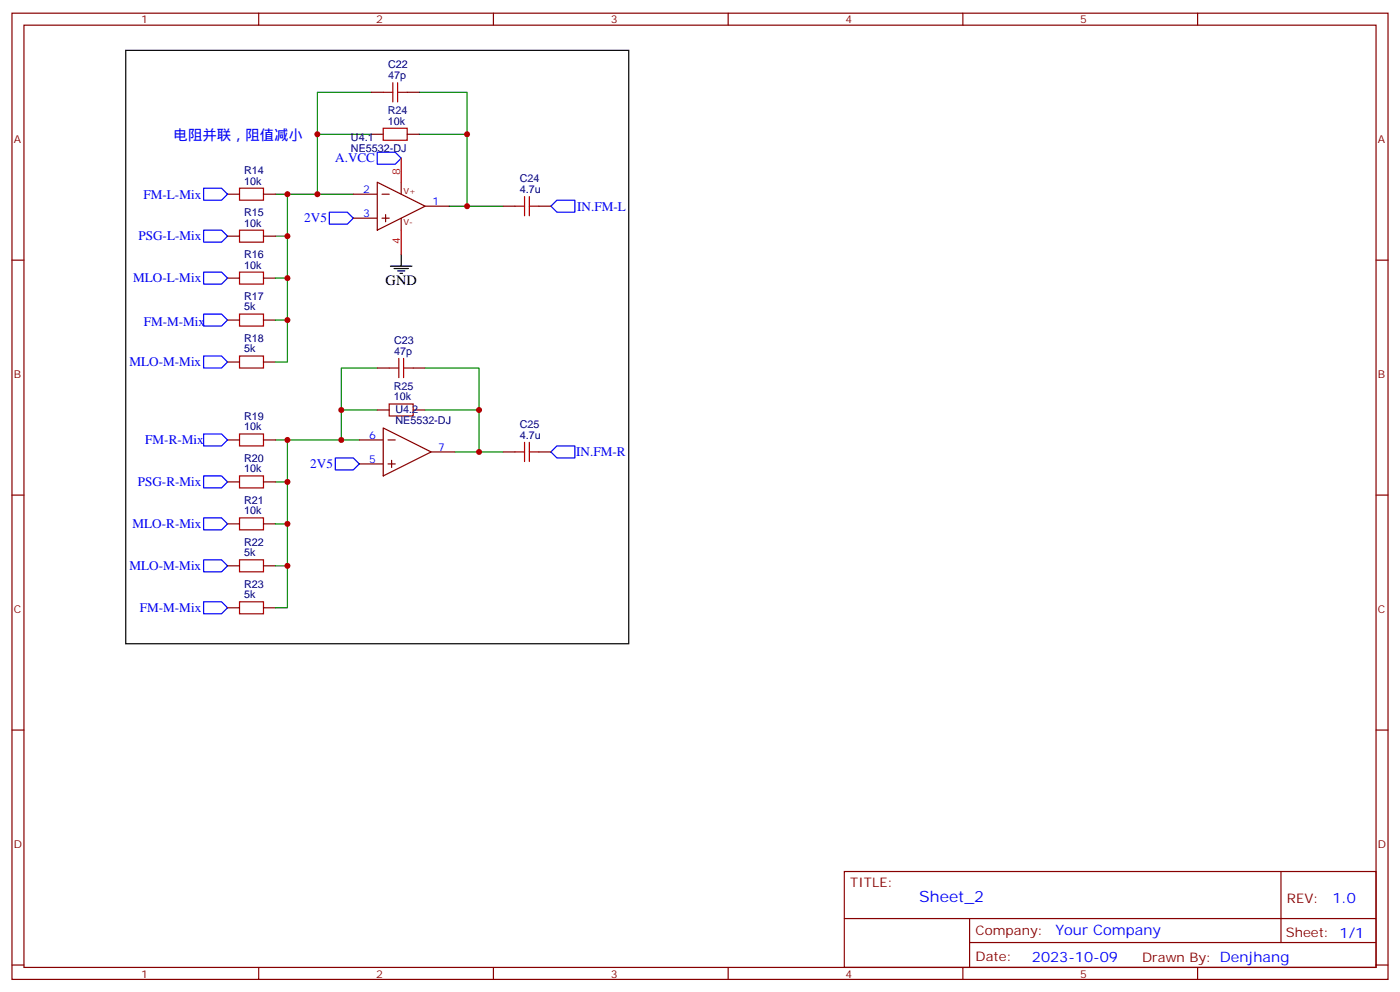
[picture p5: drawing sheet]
<svg xmlns="http://www.w3.org/2000/svg" width="412mm" height="292mm" viewBox="0 0 412 292" stroke-linecap="round" stroke-linejoin="round" font-family="sans-serif">
<g fill="none" stroke="#870000" stroke-width=".35">
<path d="M3.5 3.9h405.4v284.3h-405.4zM7.1 7.4h398.2v277.3h-398.2zM76.2 3.9v3.5M145.3 3.9v3.5M214.5 3.9v3.5M283.6 3.9v3.5M352.8 3.9v3.5M109.4 27.2h3.5M109.4 39.5h3.5M119.9 27.2h3.6M119.9 39.5h3.6M67 57.2h3.6"/>
<path d="M77.6 57.2h3.5M104.1 57.2h7M111.1 53.6l14.1 7.1-14.1 7zM112.5 57.2h2.2M118.2 53.6v3.6M3.5 76.6h3.6M67 69.5h3.6M77.6 69.5h3.5M104.1 64.2h7M112.5 64.2h2.2M113.6 63.1v2.2M118.2 64.2v3.5"/>
<path d="M125.2 60.7h7.1M148.2 60.7h3.5M158.7 60.7h3.6M405.3 76.6h3.6M67 81.8h3.6M67 94.2h3.6M77.6 81.8h3.5M77.6 94.2h3.5M67 106.5h3.6M77.6 106.5h3.5M111.1 108.3h3.6M121.7 108.3h3.5"/>
<path d="M67 129.5h3.6M77.6 129.5h3.5M105.8 129.5h7.1M105.8 136.5h7.1M111.1 120.6h3.6M112.9 125.9l14.1 7.1-14.1 7.1zM114.3 129.5h2.1M114.3 136.5h2.1M115.4 135.5v2.1M121.7 120.6h3.5M127 133h7.1M148.2 133h3.5"/>
<path d="M158.7 133h3.6M3.5 145.7h3.6M67 141.8h3.6M67 154.2h3.6M77.6 141.8h3.5M77.6 154.2h3.5M405.3 145.7h3.6M67 166.5h3.6M67 178.9h3.6M77.6 166.5h3.5M77.6 178.9h3.5M3.5 214.8h3.6"/>
<path d="M405.3 214.8h3.6M248.7 256.5h156.6v28.2h-156.6zM377.3 256.5v20.9M248.7 270.3h156.5M285.6 277.4h119.6M285.6 270.3v14.1M3.5 284h3.6M76.2 284.7v3.5M145.3 284.7v3.5M214.5 284.7v3.5M283.6 284.7v3.5M352.8 284.7v3.5"/>
<path d="M405.3 284h3.6"/>
</g>
<g fill="none" stroke="#00f" stroke-width=".35">
<path d="M60 55.4h5.3l1.7 1.8-1.7 1.7h-5.3zM111.1 44.8h5.3l1.8 1.8-1.8 1.7h-5.3zM60 67.7h5.3l1.7 1.8-1.7 1.8h-5.3zM97 62.4h5.3l1.8 1.8-1.8 1.8h-5.3zM162.3 60.7l1.7-1.8h5.3v3.5h-5.3zM60 80.1h5.3l1.7 1.7-1.7 1.8h-5.3zM60 92.4h5.3l1.7 1.8-1.7 1.8h-5.3zM60 104.8h5.3l1.7 1.7-1.7 1.8h-5.3zM60 127.7h5.3l1.7 1.8-1.7 1.7h-5.3zM98.8 134.8h5.3l1.7 1.7-1.7 1.8h-5.3zM162.3 133l1.7-1.8h5.3v3.6h-5.3zM60 140.1h5.3l1.7 1.7-1.7 1.8h-5.3z"/>
<path d="M60 152.4h5.3l1.7 1.8-1.7 1.7h-5.3zM60 177.1h5.3l1.7 1.8-1.7 1.7h-5.3zM60 164.7h5.3l1.7 1.8-1.7 1.8h-5.3z"/>
</g>
<g fill="none" stroke="#008700" stroke-width=".35">
<path d="M109.4 27.2h-15.9v12.3M109.4 39.5h-15.9v17.7M123.5 27.2h14.1v12.3M123.5 39.5h14.1v21.2h-5.3M81.1 57.2h23M84.7 57.2v12.3h-3.6M84.7 69.5v12.3h-3.6M137.6 60.7h10.6M84.7 81.8v12.4h-3.6M84.7 94.2v12.3h-3.6M111.1 108.3h-10.6v12.3M125.2 108.3h15.9v12.3"/>
<path d="M81.1 129.5h24.7M84.7 129.5v12.3h-3.6M111.1 120.6h-10.6v8.9M125.2 120.6h15.9v12.4h-7M141.1 133h7.1M84.7 141.8v12.4h-3.6M84.7 154.2v12.3h-3.6M84.7 166.5v12.4h-3.6"/>
</g>
<g fill="none" stroke="#a10000" stroke-width=".35">
<path d="M112.9 37.7h7v3.6h-7zM112.9 27.2h2.8M115.7 24.3v5.7M117.1 27.2h2.8M117.1 24.3v5.7M70.6 55.4h7v3.5h-7zM154.5 57.9v5.6M155.9 57.9v5.6M70.6 67.7h7v3.6h-7zM151.7 60.7h2.8M155.9 60.7h2.8M70.6 80.1h7v3.5h-7z"/>
<path d="M70.6 92.4h7v3.6h-7zM70.6 104.8h7v3.5h-7zM114.7 118.9h7v3.5h-7zM114.7 108.3h2.8M117.5 105.5v5.6M118.9 108.3h2.8M118.9 105.5v5.6M70.6 127.7h7v3.5h-7zM151.7 133h2.8M154.5 130.2v5.6M155.9 130.2v5.6M155.9 133h2.8"/>
<path d="M70.6 140.1h7v3.5h-7zM70.6 152.4h7v3.5h-7zM70.6 164.7h7v3.6h-7zM70.6 177.1h7v3.5h-7z"/>
</g>
<path d="M37 14.8h148.2v174.6h-148.2zM115 78.3h6.4M116.1 79h4.2M117.1 79.7h2.1M118.2 74.8v3.5M117.8 80.4h.7" fill="none" stroke="#000" stroke-width=".35"/>
<path d="M118.2 46.6v7M118.2 67.7v7.1" fill="none" stroke="#f00" stroke-width=".35"/>
<g fill="#c00">
<circle cx="84.7" cy="129.5" r=".88"/>
<circle cx="84.7" cy="57.1" r=".88"/>
<circle cx="141.1" cy="133" r=".88"/>
<circle cx="137.6" cy="60.7" r=".88"/>
<circle cx="137.6" cy="39.5" r=".88"/>
<circle cx="93.5" cy="39.5" r=".88"/>
<circle cx="93.5" cy="57.1" r=".88"/>
<circle cx="141.1" cy="120.6" r=".88"/>
<circle cx="100.5" cy="120.6" r=".88"/>
<circle cx="100.5" cy="129.5" r=".88"/>
<circle cx="84.7" cy="69.5" r=".88"/>
<circle cx="84.7" cy="81.8" r=".88"/>
<circle cx="84.7" cy="94.2" r=".88"/>
<circle cx="84.7" cy="141.8" r=".88"/>
<circle cx="84.7" cy="154.2" r=".88"/>
<circle cx="84.7" cy="166.5" r=".88"/>
</g>
<text font-size="4.6" fill="#00f" x="270.8" y="265.5">Sheet_2</text>
<g font-size="4.2" fill="#00f">
<text x="51.2" y="41.3">电阻并联，阻值减小</text>
<text x="392.5" y="265.7">1.0</text>
<text x="310.9" y="275.3">Your Company</text>
<text x="304" y="283.1">2023-10-09</text>
</g>
<text font-size="4.2" x="113.6" y="84">GND</text>
<g font-size="3.9" fill="#00f">
<text x="98.7" y="47.8">A.VCC</text>
<text x="42.3" y="58.4">FM-L-Mix</text>
<text x="89.6" y="65.5">2V5</text>
<text x="170" y="61.9">IN.FM-L</text>
<text x="40.8" y="70.8">PSG-L-Mix</text>
<text x="39.2" y="83.1">MLO-L-Mix</text>
<text x="42.3" y="96">FM-M-Mix</text>
<text x="38.2" y="107.8">MLO-M-Mix</text>
<text x="42.8" y="130.7">FM-R-Mix</text>
<text x="91.4" y="137.8">2V5</text>
<text x="169.7" y="134.3">IN.FM-R</text>
<text x="40.6" y="143.1">PSG-R-Mix</text>
<text x="39" y="155.4">MLO-R-Mix</text>
<text x="38.2" y="167.8">MLO-M-Mix</text>
<text x="41.2" y="180.1">FM-M-Mix</text>
</g>
<g font-size="3.9" fill="#800">
<text x="250.5" y="261.1">TITLE:</text>
<text x="379.1" y="265.7">REV:</text>
<text x="287.4" y="275.3">Company:</text>
<text x="378.7" y="275.9">Sheet: 1/1</text>
<text x="287.4" y="282.9">Date:</text>
<text x="336.4" y="283">Drawn By: Denjhang</text>
</g>
<g font-size="3.2" fill="#800">
<text x="41.6" y="6.9">1</text>
<text x="110.8" y="6.9">2</text>
<text x="179.9" y="6.9">3</text>
<text x="249.1" y="6.9">4</text>
<text x="318.2" y="6.9">5</text>
<text x="4.1" y="42">A</text>
<text x="405.9" y="42">A</text>
<text x="4.1" y="111.1">B</text>
<text x="405.9" y="111.1">B</text>
<text x="4.1" y="180.3">C</text>
<text x="405.9" y="180.3">C</text>
<text x="4.1" y="249.4">D</text>
<text x="405.9" y="249.4">D</text>
<text x="41.6" y="287.7">1</text>
<text x="110.8" y="287.7">2</text>
<text x="179.9" y="287.7">3</text>
<text x="249.1" y="287.7">4</text>
<text x="318.2" y="287.7">5</text>
</g>
<g font-size="3.2" fill="#000080">
<text x="114.3" y="23.3">47p</text>
<text x="114.3" y="20.1">C22</text>
<text x="114.2" y="33.7">R24</text>
<text x="103.4" y="41.6">U4.1</text>
<text x="114.2" y="36.7">10k</text>
<text x="103.4" y="44.8">NE5532-DJ</text>
<text x="71.9" y="51.3">R14</text>
<text x="153.1" y="53.6">C24</text>
<text x="71.9" y="54.3">10k</text>
<text x="153.1" y="56.8">4.7u</text>
<text x="71.9" y="63.6">R15</text>
<text x="71.9" y="66.7">10k</text>
<text x="71.9" y="76">R16</text>
<text x="71.9" y="79">10k</text>
<text x="71.9" y="88.3">R17</text>
<text x="71.9" y="91.4">5k</text>
<text x="71.9" y="100.7">R18</text>
<text x="116.1" y="101.2">C23</text>
<text x="71.9" y="103.7">5k</text>
<text x="116.1" y="104.4">47p</text>
<text x="116" y="117.8">10k</text>
<text x="116" y="114.8">R25</text>
<text x="71.9" y="123.6">R19</text>
<text x="116.5" y="124.8">NE5532-DJ</text>
<text x="116.5" y="121.6">U4.2</text>
<text x="153.1" y="125.9">C25</text>
<text x="71.9" y="126.6">10k</text>
<text x="153.1" y="129.1">4.7u</text>
<text x="71.9" y="136">R20</text>
<text x="71.9" y="139">10k</text>
<text x="71.9" y="148.3">R21</text>
<text x="71.9" y="151.3">10k</text>
<text x="71.9" y="160.7">R22</text>
<text x="71.9" y="163.7">5k</text>
<text x="71.9" y="173">R23</text>
<text x="71.9" y="176">5k</text>
</g>
<g font-size="3.2" fill="#f00">
<text x="117.8" y="51.5" transform="rotate(-90 117.8 51.5)">8</text>
<text x="117.8" y="71.9" transform="rotate(-90 117.8 71.9)">4</text>
</g>
<g font-size="3.2" fill="#00f">
<text x="107" y="56.8">2</text>
<text x="107" y="63.9">3</text>
<text x="127.4" y="60.3">1</text>
<text x="108.8" y="129.1">6</text>
<text x="108.8" y="136.2">5</text>
<text x="129.1" y="132.6">7</text>
</g>
<g font-size="2.5" fill="#800">
<text x="118.9" y="57.2">V+</text>
<text x="118.9" y="66.3">V-</text>
</g>
</svg>
